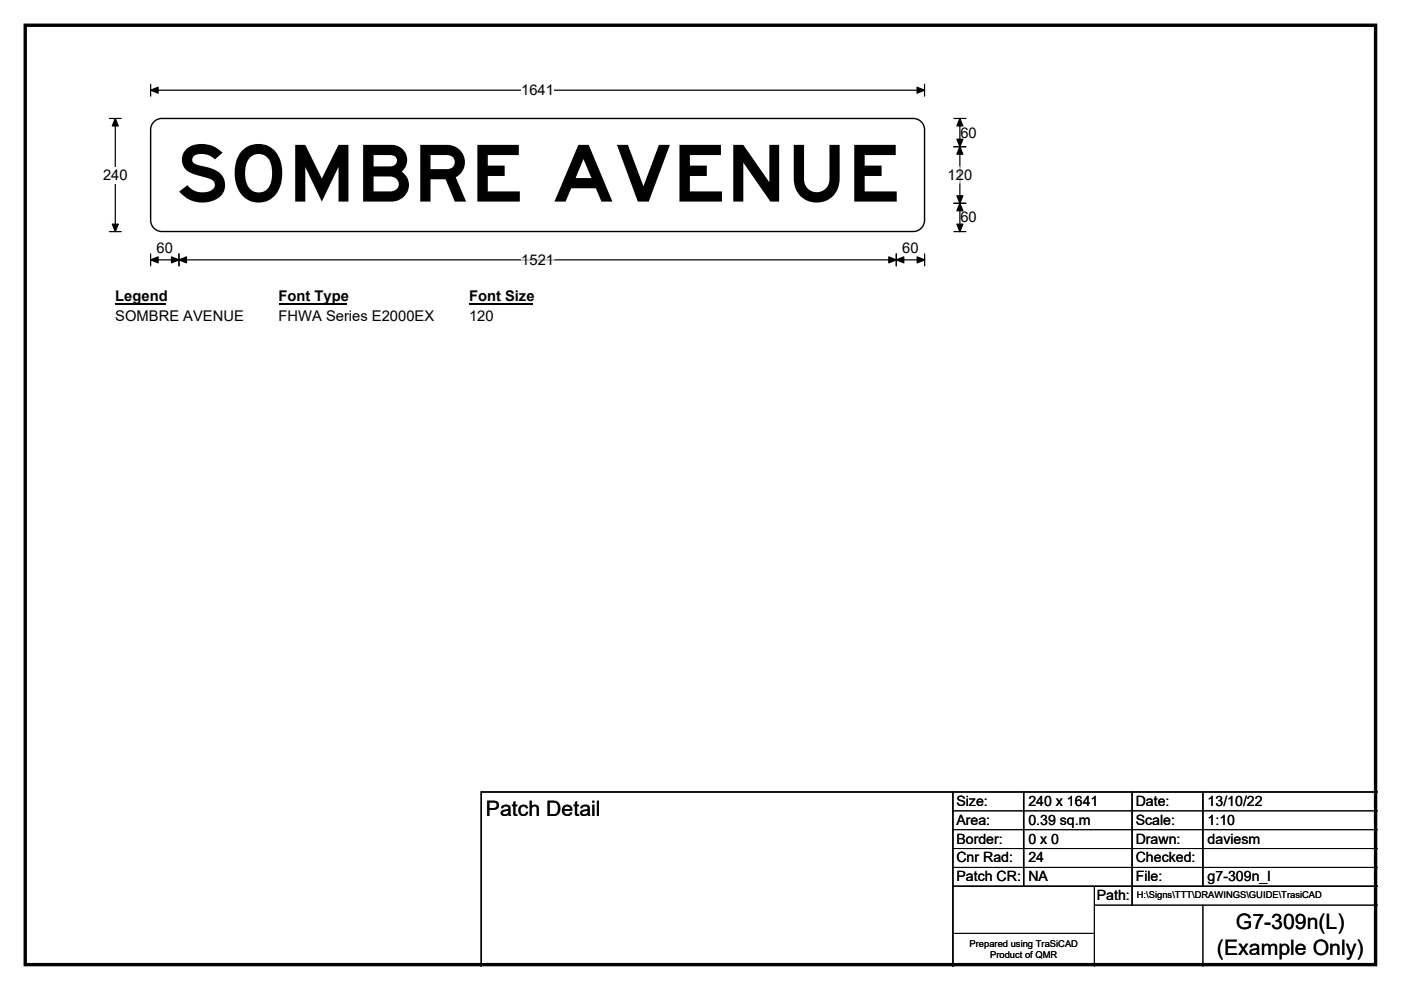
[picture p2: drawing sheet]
<svg xmlns="http://www.w3.org/2000/svg" width="297mm" height="210mm" viewBox="0 0 297 210" stroke-linecap="round" stroke-linejoin="round" font-family="sans-serif">
<path d="M5.4 5.4h286.3v199.2h-286.3z" fill="none" stroke="#000" stroke-width=".72"/>
<path d="M31.9 19.1h164.1M31.9 17.9v2.5M196 17.9v2.5" fill="none" stroke="#000" stroke-width=".25"/>
<path d="M31.9 19.1l1.6-.6v1.3zM194.4 18.5l1.6 .6-1.6 .7z" fill="#000" stroke="#000" stroke-width=".25"/>
<path d="M110.5 17.4h7v3.5h-7z" fill="#fff"/>
<path d="M23.2 25.1h2.5M24.4 25.1v24M23.2 49.1h2.5M31.9 55.1h164.1M31.9 53.8v2.6M37.9 53.8v2.6M190 53.8v2.6M196 53.8v2.6" fill="none" stroke="#000" stroke-width=".25"/>
<path d="M24.4 25.1l.7 1.6h-1.3zM23.8 47.5h1.3l-.7 1.6zM31.9 55.1l1.6-.6v1.3zM37.9 55.1l1.6-.6v1.3zM36.4 54.5l1.5 .6-1.5 .7zM188.4 54.5l1.6 .6-1.6 .7zM190 55.1l1.6-.6v1.3zM194.5 54.5l1.5 .6-1.5 .7z" fill="#000" stroke="#000" stroke-width=".25"/>
<path d="M110.5 55.1h7" fill="none" stroke="#fff" stroke-width=".25"/>
<path d="M21.8 35.4h5.2v3.5h-5.2z" fill="#fff"/>
<path d="M202.2 31.1h2.6M202.2 25.1h2.6M203.5 25.1v24M202.2 43.1h2.6M202.2 49.1h2.6" fill="none" stroke="#000" stroke-width=".25"/>
<path d="M203.5 31.1l.6 1.6h-1.2zM203.5 25.1l.6 1.6h-1.2zM202.9 29.5h1.2l-.6 1.6zM202.9 41.5h1.2l-.6 1.6zM203.5 43.1l.6 1.6h-1.2zM202.9 47.5h1.2l-.6 1.6z" fill="#000" stroke="#000" stroke-width=".25"/>
<path d="M203.5 35.4v3.5" fill="none" stroke="#fff" stroke-width=".25"/>
<path d="M24.4 61.1h10.8v3.5h-10.8z" fill="#fff"/>
<path d="M24.4 64.4h10.8" fill="none" stroke="#000" stroke-width=".32"/>
<path d="M59.1 61.1h14.4v3.5h-14.4z" fill="#fff"/>
<path d="M59.1 64.4h14.4" fill="none" stroke="#000" stroke-width=".32"/>
<path d="M99.4 61.1h13.5v3.5h-13.5z" fill="#fff"/>
<path d="M99.4 64.4h13.5" fill="none" stroke="#000" stroke-width=".32"/>
<g fill="#fff">
<path d="M24.4 65.3h27.2v3.5h-27.2z"/>
<path d="M59.1 65.3h32.8v3.5h-32.8z"/>
<path d="M99.4 65.3h5.2v3.5h-5.2z"/>
</g>
<path d="M32.8 25.6l1-.4 .5-.1h159.3a2.4 2.4 0 0 1 2.4 2.4v19.2a2.41 2.41 0 0 1-2.4 2.4h-159.3a2.39 2.39 0 0 1-2.4-2.4v-19.2a2.38 2.38 0 0 1 .9-1.9z" fill-rule="evenodd" fill="#fff" stroke="#fff" stroke-width=".21"/>
<path d="M32.8 25.6l1-.4 .5-.1h159.3a2.4 2.4 0 0 1 2.4 2.4v19.2a2.41 2.41 0 0 1-2.4 2.4h-159.3a2.39 2.39 0 0 1-2.4-2.4v-19.2a2.38 2.38 0 0 1 .9-1.9zM202 168v37M217 168v20M240 168v24M255 168v20M292 168h-190v37M202 188h90" fill="none" stroke="#000" stroke-width=".3"/>
<path d="M202 172h90M202 176h90M202 180h90M202 184h90M202 198h30M232 192h60M232 188v17M255 192v13" fill="none" stroke="#000" stroke-width=".21"/>
<text font-size="16.7" x="37.2" y="42.8">SOMBRE AVENUE</text>
<g font-size="4.5">
<text x="103" y="173">Patch Detail</text>
<text x="262" y="197.1">G7-309n(L)</text>
<text x="258" y="202.5">(Example Only)</text>
</g>
<g font-size="3.1">
<text x="110.5" y="20.2">1641</text>
<text x="203.6" y="29.2">60</text>
<text x="21.8" y="38.2">240</text>
<text x="200.9" y="38.2">120</text>
<text x="203.6" y="47.2">60</text>
<text x="33.2" y="53.7">60</text>
<text x="191.3" y="53.7">60</text>
<text x="110.5" y="56.2">1521</text>
<text x="24.4" y="63.9">Legend</text>
<text x="59.1" y="63.9">Font Type</text>
<text x="99.4" y="63.9">Font Size</text>
<text x="24.4" y="68.1">SOMBRE AVENUE</text>
<text x="59.1" y="68.1">FHWA Series E2000EX</text>
<text x="99.4" y="68.1">120</text>
</g>
<g font-size="3">
<text x="202.8" y="170.9">Size:</text>
<text x="218" y="170.9">240 x 1641</text>
<text x="240.8" y="170.9">Date:</text>
<text x="256" y="170.9">13/10/22</text>
<text x="202.8" y="174.9">Area:</text>
<text x="202.8" y="178.9">Border:</text>
<text x="218" y="174.9">0.39 sq.m</text>
<text x="218" y="178.9">0 x 0</text>
<text x="240.8" y="174.9">Scale:</text>
<text x="240.8" y="178.9">Drawn:</text>
<text x="256" y="174.9">1:10</text>
<text x="256" y="178.9">daviesm</text>
<text x="202.8" y="182.9">Cnr Rad:</text>
<text x="218" y="182.9">24</text>
<text x="240.8" y="182.9">Checked:</text>
<text x="202.8" y="186.9">Patch CR:</text>
<text x="218" y="186.9">NA</text>
<text x="232.5" y="190.9">Path:</text>
<text x="240.8" y="186.9">File:</text>
<text x="256" y="186.9">g7-309n_l</text>
</g>
<g font-size="2">
<text x="241" y="190.5">H:\Signs\TTT\DRAWINGS\GUIDE\TrasiCAD</text>
<text x="205.6" y="200.8">Prepared using TraSiCAD</text>
<text x="209.9" y="203.2">Product of QMR</text>
</g>
</svg>
